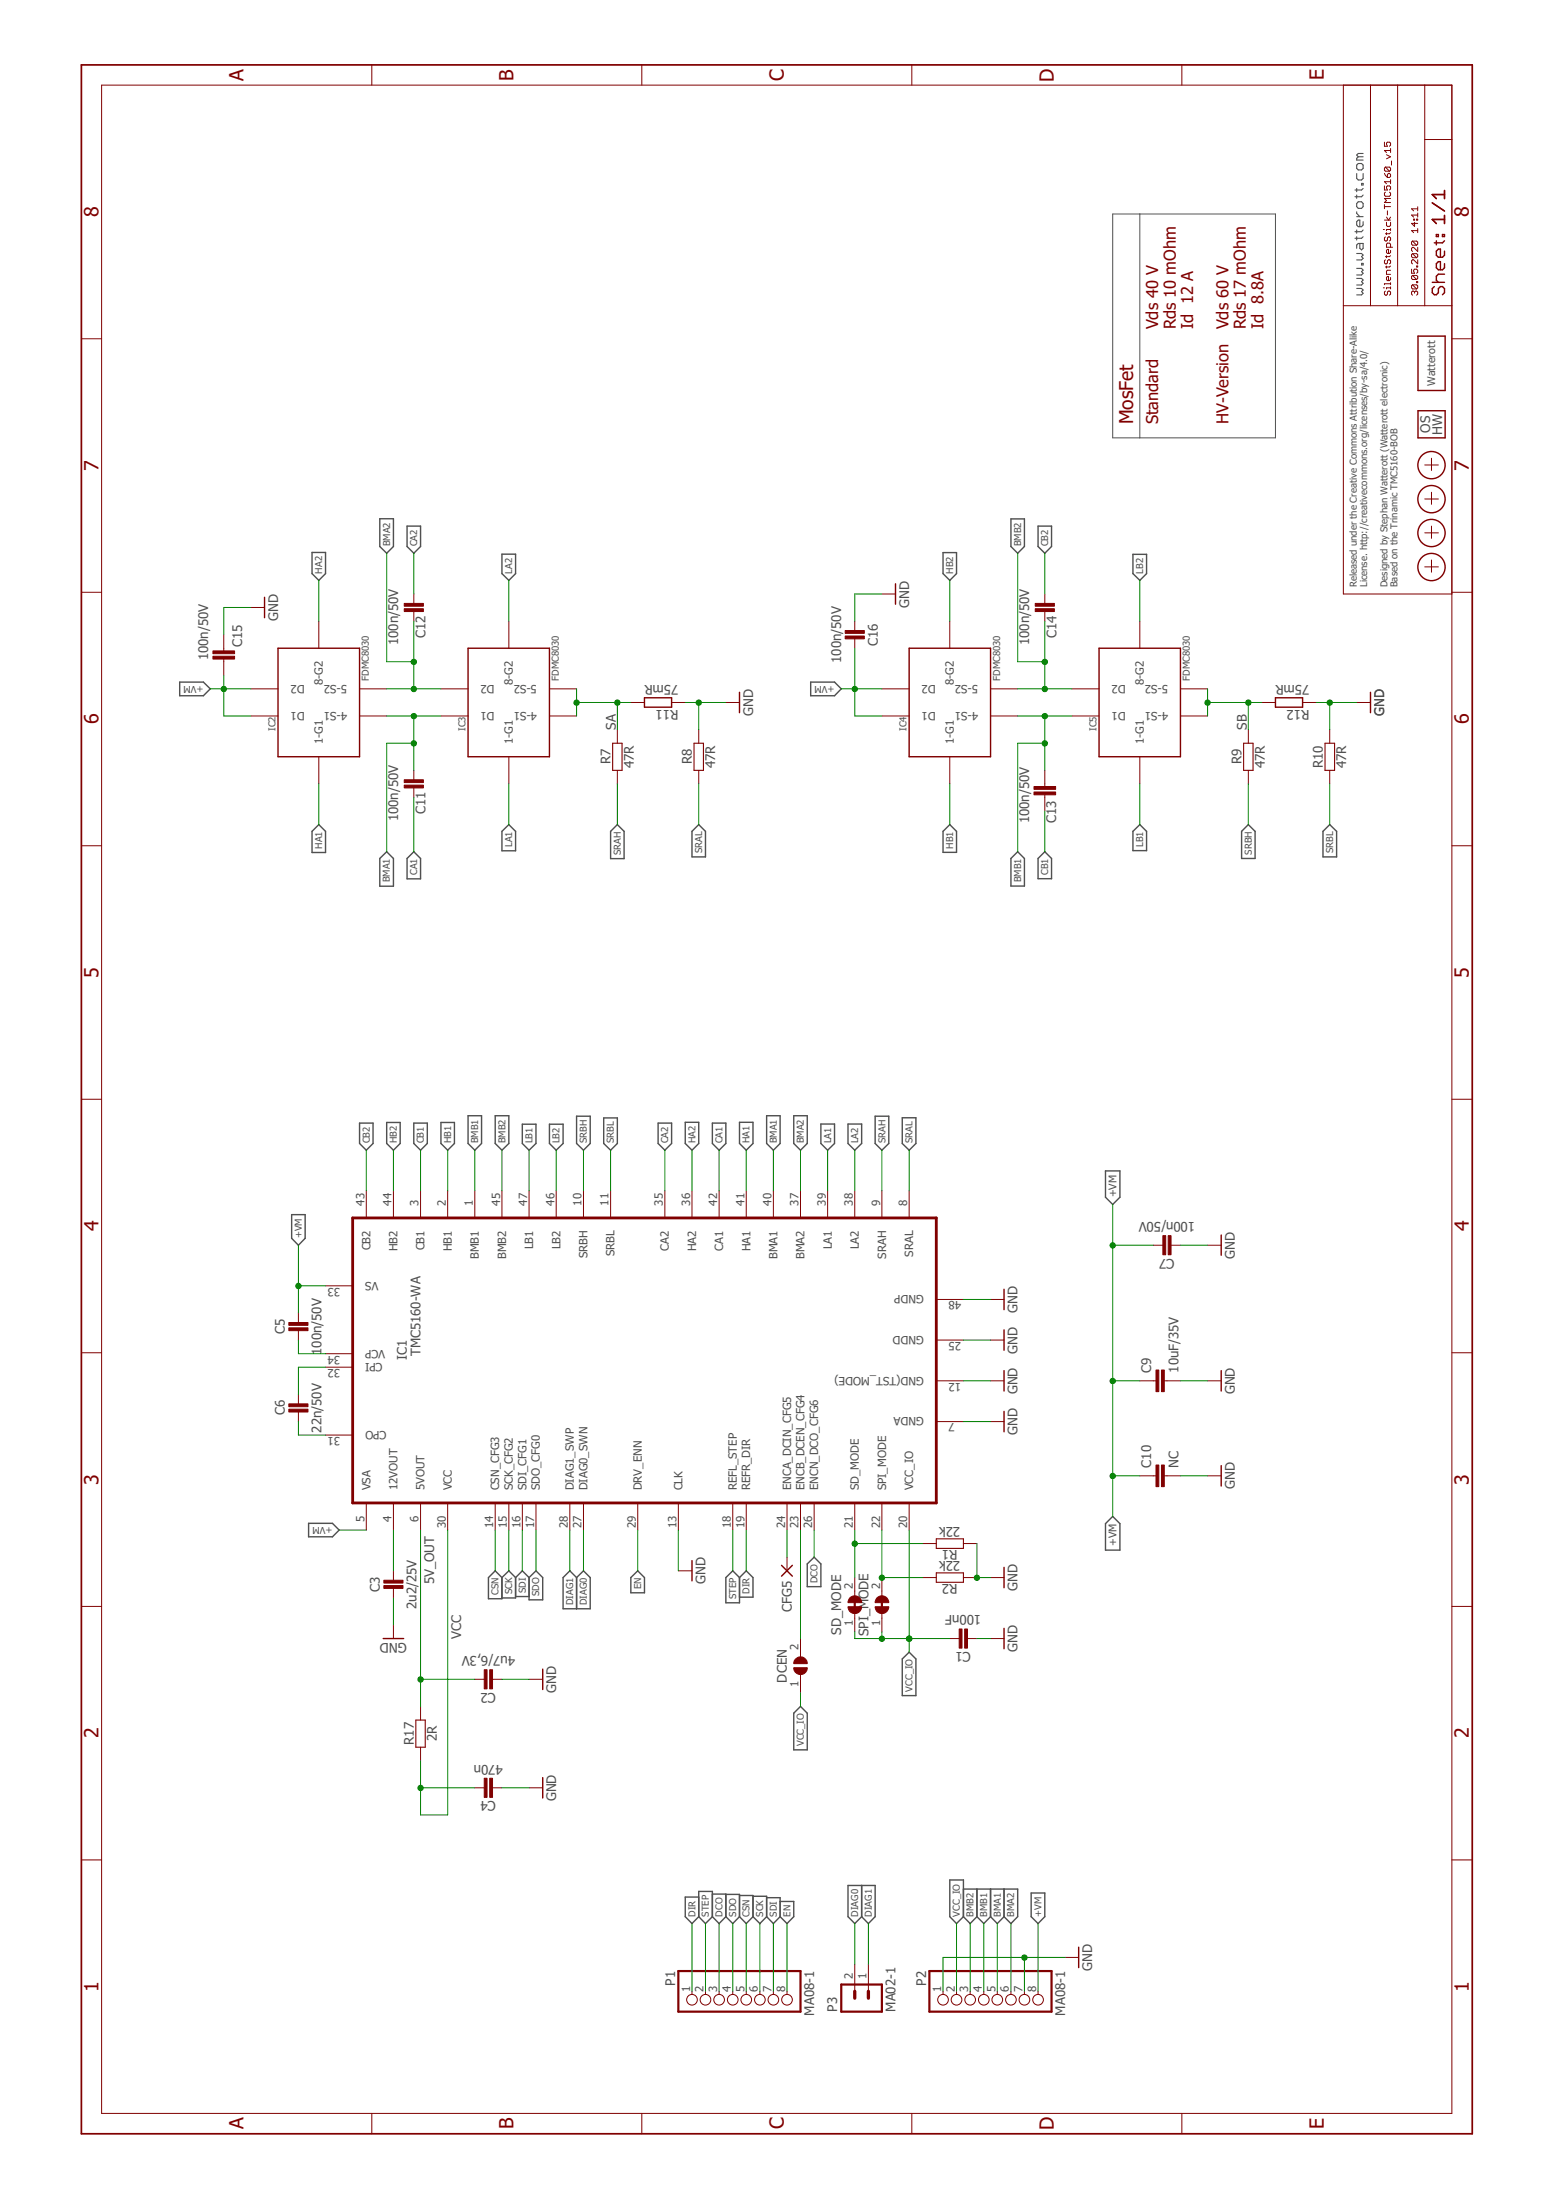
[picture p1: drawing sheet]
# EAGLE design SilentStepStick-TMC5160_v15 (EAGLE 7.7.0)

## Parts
C1  100nF  CAPACITOR-0402  [C0402]
C2  4u7/6,3V  CAPACITOR-0402  [C0402]
C3  2u2/25V  CAPACITOR-0402  [C0402]
C4  470n  CAPACITOR-0402  [C0402]
C5  100n/50V  CAPACITOR-0402  [C0402]
C6  22n/50V  CAPACITOR-0402  [C0402]
C7  100n/50V  CAPACITOR-0402  [C0402]
C9  10uF/35V  C-EUC0805  [C0805]
C10  NC  C-EUC0805  [C0805]
C11  100n/50V  CAPACITOR-0402  [C0402]
C12  100n/50V  CAPACITOR-0402  [C0402]
C13  100n/50V  C-EUC0402  [C0402]
C14  100n/50V  CAPACITOR-0402  [C0402]
C15  100n/50V  C-EUC0402  [C0402]
C16  100n/50V  CAPACITOR-0402  [C0402]
CFG5  PAD-0.7_NC  [PAD-0.7_NC]
DCEN  JUMPER2-0402-NC  [JUMPER2-0402_NC]
IC1  TMC5160-WA  TMC5160-WA  [VQFN56(47)_8.0X8.0X0.9MM_0.5P_EP]
IC2  FDMC8030  [8-POWERWDFN]
IC3  FDMC8030  [8-POWERWDFN]
IC4  FDMC8030  [8-POWERWDFN]
IC5  FDMC8030  [8-POWERWDFN]
LOGO1  LOGO_SPARK-2  [SPARK_2MM]
LOGO2  LOGO_OSHW-2  [OSHW_2MM]
P1  MA08-1  PINHD-1X08_2.54-S  [1X08-S]
P2  MA08-1  PINHD-1X08_2.54-S  [1X08-S]
P3  MA02-1  [MA02-1]
R1  22k  RESISTOR-0201  [C0201]
R2  22k  RESISTOR-0201  [C0201]
R7  47R  RESISTOR-0402  [C0402]
R8  47R  RESISTOR-0402  [C0402]
R9  47R  RESISTOR-0402  [C0402]
R10  47R  RESISTOR-0402  [C0402]
R11  75mR  R-EU_R1206  [R1206]
R12  75mR  R-EU_R1206  [R1206]
R17  2R  RESISTOR-0402  [C0402]
SD_MODE  JUMPER2-0402-NC  [JUMPER2-0402_NC]
SPI_MODE  JUMPER2-0402-NC  [JUMPER2-0402_NC]
X1  PASSER-04  [PASSER_04MM]
X2  PASSER-04  [PASSER_04MM]
X3  PASSER-04  [PASSER_04MM]
X4  PASSER-04  [PASSER_04MM]

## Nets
5V_OUT: C2.2 IC1.6(5VOUT) R17.2
+VM: C5.2 C7.2 C9.1 C10.1 C15.2 C16.2 IC1.5(VSA) IC1.33(VS) IC2.P$D1(D1) IC2.P$D2(D2) IC4.P$D1(D1) IC4.P$D2(D2) P2.8
BMA1: C11.1 IC1.40(BMA1) IC2.P$4(4-S1) IC3.P$D1(D1) P2.5
BMA2: C12.2 IC1.37(BMA2) IC2.P$5(5-S2) IC3.P$D2(D2) P2.6
BMB1: C13.1 IC1.1(BMB1) IC4.P$4(4-S1) IC5.P$D1(D1) P2.4
BMB2: C14.2 IC1.45(BMB2) IC4.P$5(5-S2) IC5.P$D2(D2) P2.3
CA1: C11.2 IC1.42(CA1)
CA2: C12.1 IC1.35(CA2)
CB1: C13.2 IC1.3(CB1)
CB2: C14.1 IC1.43(CB2)
CSN: IC1.14(CSN_CFG3) P1.5
DCEN: DCEN.2 IC1.23(ENCB_DCEN_CFG4)
DCIN: CFG5.1(P) IC1.24(ENCA_DCIN_CFG5)
DCO: IC1.26(ENCN_DCO_CFG6) P1.3
DIAG0: IC1.27(DIAG0_SWN) P3.2
DIAG1: IC1.28(DIAG1_SWP) P3.1
DIR: IC1.19(REFR_DIR) P1.1
EN: IC1.29(DRV_ENN) P1.8
GND: C1.1 C2.1 C3.1 C4.1 C7.1 C9.2 C10.2 C15.1 C16.1 IC1.7(GNDA) IC1.12(GND(TST_MODE)) IC1.13(CLK) IC1.25(GNDD) IC1.48(GNDP) P2.1 P2.7 R1.1 R2.1 R8.2 R10.2 R11.1 R12.1
HA1: IC1.41(HA1) IC2.P$1(1-G1)
HA2: IC1.36(HA2) IC2.P$8(8-G2)
HB1: IC1.2(HB1) IC4.P$1(1-G1)
HB2: IC1.44(HB2) IC4.P$8(8-G2)
LA1: IC1.39(LA1) IC3.P$1(1-G1)
LA2: IC1.38(LA2) IC3.P$8(8-G2)
LB1: IC1.47(LB1) IC5.P$1(1-G1)
LB2: IC1.46(LB2) IC5.P$8(8-G2)
N$1: C6.2 IC1.32(CPI)
N$2: C6.1 IC1.31(CPO)
N$3: C3.2 IC1.4(12VOUT)
N$4: C5.1 IC1.34(VCP)
SA: IC3.P$4(4-S1) IC3.P$5(5-S2) R7.2 R11.2
SB: IC5.P$4(4-S1) IC5.P$5(5-S2) R9.2 R12.2
SCK: IC1.15(SCK_CFG2) P1.6
SD: IC1.21(SD_MODE) R1.2 SD_MODE.2
SDI: IC1.16(SDI_CFG1) P1.7
SDO: IC1.17(SDO_CFG0) P1.4
SPI: IC1.22(SPI_MODE) R2.2 SPI_MODE.2
SRAH: IC1.9(SRAH) R7.1
SRAL: IC1.8(SRAL) R8.1
SRBH: IC1.10(SRBH) R9.1
SRBL: IC1.11(SRBL) R10.1
STEP: IC1.18(REFL_STEP) P1.2
VCC: C4.2 IC1.30(VCC) R17.1
VCC_IO: C1.2 DCEN.1 IC1.20(VCC_IO) P2.2 SD_MODE.1 SPI_MODE.1

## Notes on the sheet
- MosFet
- Standard
  
  
  
  HV-Version
- Vds 40 V
  Rds 10 mOhm
  Id  12 A
  
  Vds 60 V
  Rds 17 mOhm
  Id  8.8A
- Released under the Creative Commons Attribution Share-Alike 
  License. http://creativecommons.org/licenses/by-sa/4.0/
  
  Designed by Stephan Watterott (Watterott electronic) 
  Based on the Trinamic TMC5160-BOB
